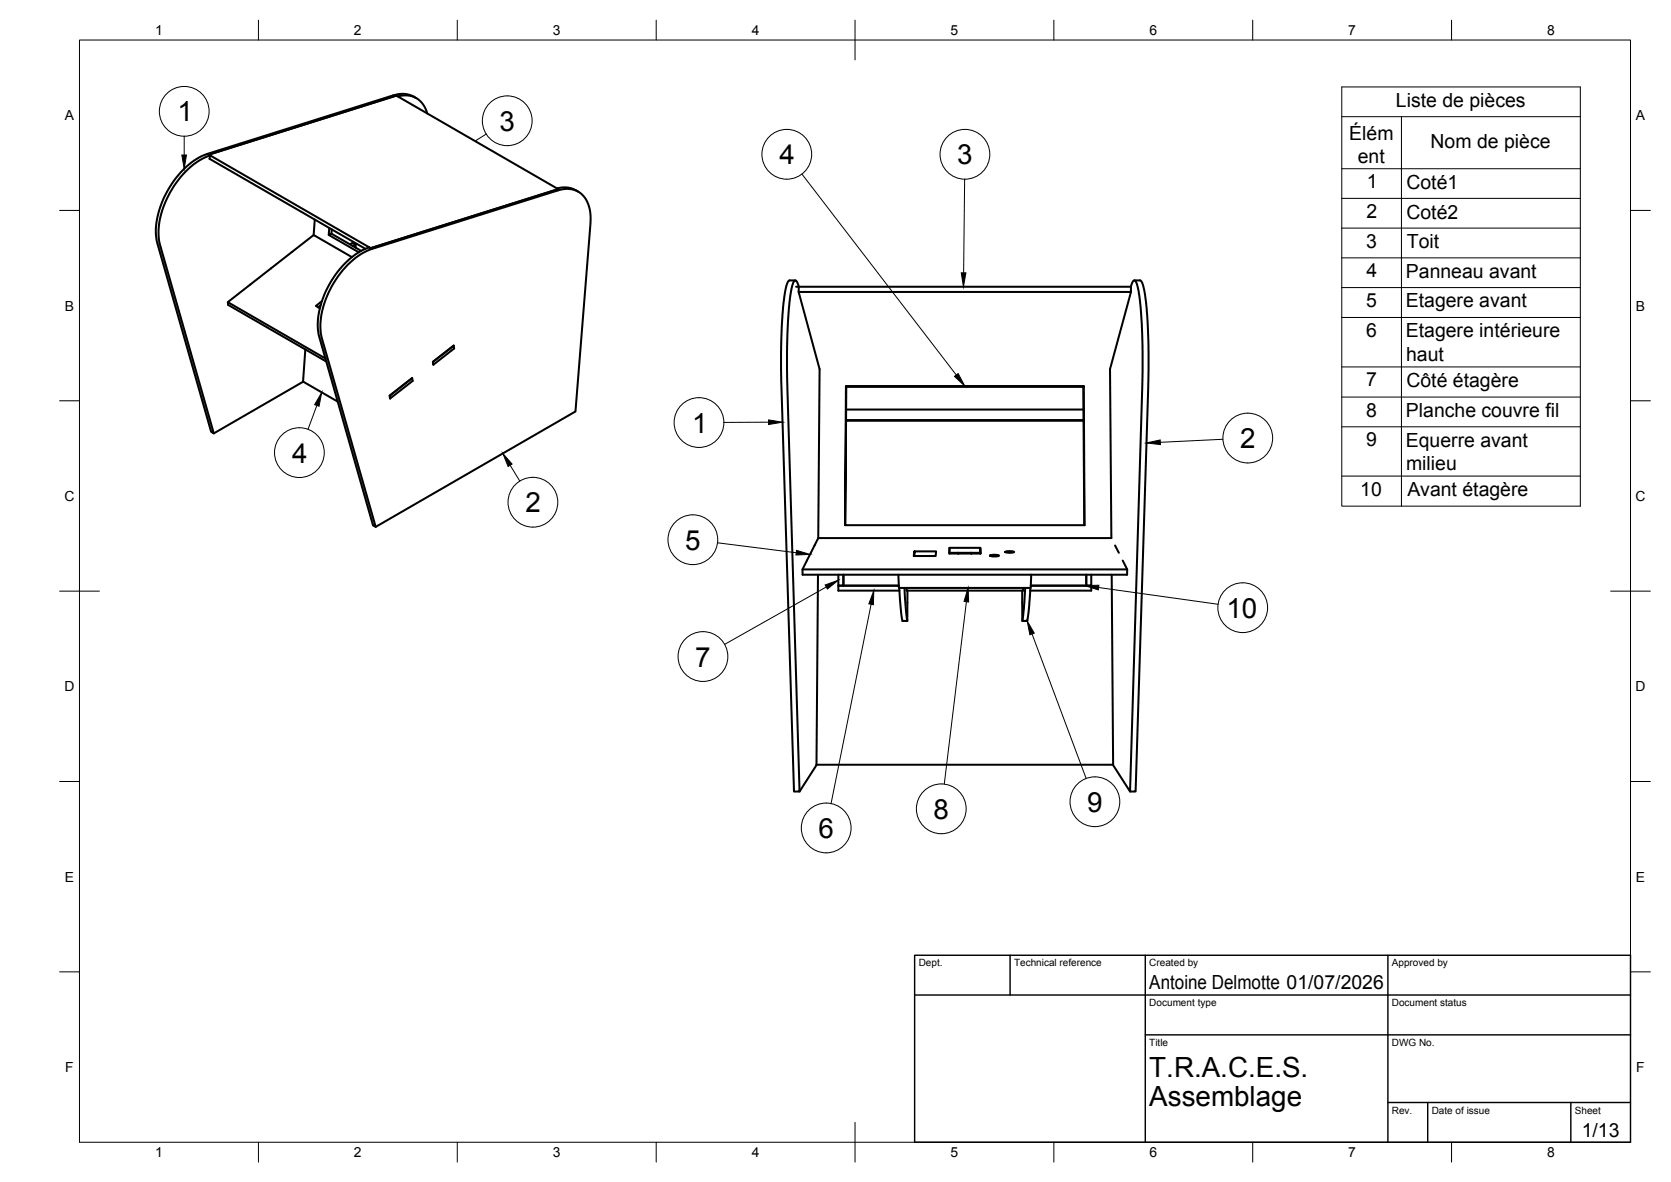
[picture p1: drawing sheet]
<svg xmlns="http://www.w3.org/2000/svg" width="420mm" height="297mm" viewBox="0 0 420 297" stroke-linecap="round" stroke-linejoin="round" font-family="sans-serif">
<!-- layer: Visible -->
<g fill="none" stroke="#000" stroke-width=".51">
<path d="M52.5 38.9l.3 .2-.1 .8 39.2 22.6M52.5 38.9l40.7 23.5 47.2-14.9M52.5 38.9l47.2-14.9 40.7 23.5M52.8 39.1h.1M99.7 24l-47.2 14.9M99.7 24v.1M100 24.2a5.7 5.7 0 0 1 7.4 4.3M104.7 24.7a6.3 6.3 0 0 0-5.8-.7l-46.8 14.7a20.9 20.9 0 0 0-11.2 11.8 17.2 17.2 0 0 0-1.3 10.7l13.5 47.3 .7 .4-13.5-47.3a19.5 19.5 0 0 1 3.4-14.8 18.6 18.6 0 0 1 9.1-7.7M79.1 55.2l-.2 3.9M82.7 59l7.5 4.4M82.8 57.3l-.1 1.7 .6-.3 7.5 4.3M83.4 57.6l-.1 1.1"/>
<path d="M140 47.3a6.3 6.3 0 0 1 5.4 .9M140.4 47.5l-47.2 14.9-.3-.2a20.2 20.2 0 0 0-11 11 17.6 17.6 0 0 0-1.6 11.5l13.5 47.3 .7 .4-13.5-47.3a19.4 19.4 0 0 1 3.5-14.8 18.7 18.7 0 0 1 9-7.7l46.8-14.7a5.8 5.8 0 0 1 8 4.7l.2 3.6-3.8 47.2-50.2 29M57.3 75.9l24.5 14.2M80.6 76.7l-.6 .5M80.9 75.7l-1.5 1.2 1 .6M88 61.4l.8-.4 .6 .3-.8 .5M88.5 64.6l-9.6-5.5-21.6 16.8 .1 .7 24.6 14.3M89.4 61.3v1M200 70.5h-1.5l-.3 .1-.3 .8-.5 2-.5 4.1-.3 4.8-.2 10.7 3.2 105.9h1.4l-3.1-105.7v-7.3l.4-7.4 .5-4.6 .7-3a.48 .48 0 0 1 .6-.4 .48 .48 0 0 1 .4 .5l.4 1.1-.1 1.3 5.3 19.4-.4 42.4M200.2 72.1h84.2M200.8 73.4h83.6M284.4 72.1v1.3l-5.3 19.4 .3 42.4h-73.7l-3.9 7.9v1.3h81.6v-1.3l-1.1-2.2"/>
<path d="M285.2 70.5h1.5l.3 .3 .5 1.3 .4 2 .7 8.2 .2 10.7-3.3 105.9h-1.4l3.2-105.3v-6.9l-.4-8.2-.6-5.2-.7-2.4a.48 .48 0 0 0-.5-.4 .48 .48 0 0 0-.4 .5l-.3 1.1M76.2 95.9l-22.4 13M76.8 87.8l-.6 8.1 8.7 5M103.6 95l-5.6 4.4 .1 .7-.1-.7 5.6-4.4 .2 .7-5.7 4.4M114.1 86.9l-5.3 4 .2 .7-.2-.7M114.1 86.9l.1 .7-5.2 4M114.1 86.9l-5.2 4M212.7 97h59.8M212.8 97.2h59.6l.1-.2 .2 35h-60.2l.2-35-.1 35M272.4 97.2l.2 34.8M212.7 105.7h59.8M212.7 105.6h59.8"/>
<path d="M212.7 102.9h59.7M229.9 138.6l-.2 1.1h5.6l.1-1.1h-5.5v1.1M238.7 137.7v1.4h7.8v-1.4v1.2h-7.8M240.9 138.9v.2v-.2M244.2 139.1v-.2v.2M246.5 137.7h-7.8v1.4M246.5 138.9v.2M248.9 139.6l.2-.1a3 3 0 0 1 2.1 .2h-.1a2.68 2.68 0 0 1-2.2-.1zM252.8 138.7l.1-.1a3 3 0 0 1 2.1 .2h-.1a3 3 0 0 1-2.1-.1zM280.4 137.1l.9 1.8M201.8 143.1h81.6M205.7 144.4l-.4 47.8h74.6l-.4-47.8"/>
<path d="M210.8 144.4v2.8h1.3v-2.8v2.8M225.9 144.4l.1 3.4h33.2l.1-3.4M226 147.2h-15.2v1.2h15.3M226.1 147.8l.5 6.1 .3 2.1h1.2l-.7-8.2M228 147.8v.6h29.2v-.6M228.2 148.4l-.1 7.6h-1.2M257 148.4v7.6h1.3M257.8 147.8l-.8 8.2h1.3l.8-8.2M259.2 147.2h15.2v1.2h-15.4M274.4 144.4v2.8h-1.3v-2.8v2.8M205.4 192.2l-4.4 6.7M279.8 192.2l4.3 6.7"/>
</g>
<!-- layer: BORDER -->
<g fill="none" stroke="#000" stroke-width=".25">
<path d="M20 10.1h390v276.9h-390zM65 5.1v5M115 5.1v5M165 5.1v5M215 5.1v10M265 5.1v5M315 5.1v5M365 5.1v5M15 52.9h5M410 52.9h5M15 100.7h5M410 100.7h5"/>
<path d="M15 148.6h10M405 148.6h10M15 196.4h5M410 196.4h5M15 244.2h5M410 244.2h5M65 287v5M115 287v5M165 287v5M215 282.1v9.9M265 287v5M315 287v5"/>
<path d="M365 287v5"/>
</g>
<!-- layer: TITLEBLOCK -->
<path d="M230 240.1h180v46.9h-180zM230 250h180M254 240.1v9.9M288 240.1v46.9M349 240.1v46.9M288 260.1h122M349 277.1h61M359 277.1v9.9M395 277.1v9.9" fill="none" stroke="#000" stroke-width=".36"/>
<!-- layer: Parts Lists -->
<g fill="none" stroke="#000" stroke-width=".25">
<path d="M337.4 21.9h60v105.3h-60zM337.4 29.3h60M352.4 29.3v97.9M337.4 42.4h60M337.4 49.9h60M337.4 57.3h60M337.4 64.8h60M337.4 72.3h60M337.4 79.8h60M337.4 92.2h60M337.4 99.8h60M337.4 107.3h60"/>
<path d="M337.4 119.6h60"/>
</g>
<!-- layer: Balloons -->
<g fill="none" stroke="#000" stroke-width=".25">
<circle cx="46.3" cy="28" r="6.3"/>
<circle cx="127.5" cy="30.4" r="6.3"/>
<circle cx="197.8" cy="38.8" r="6.3"/>
<circle cx="242.6" cy="38.8" r="6.3"/>
<circle cx="75.3" cy="113.7" r="6.3"/>
<circle cx="175.8" cy="106.2" r="6.3"/>
<circle cx="313.7" cy="110.1" r="6.3"/>
<circle cx="134" cy="126.2" r="6.3"/>
<circle cx="174.2" cy="135.6" r="6.3"/>
<circle cx="312.5" cy="152.7" r="6.3"/>
<circle cx="176.8" cy="165" r="6.3"/>
<circle cx="207.7" cy="208.1" r="6.3"/>
<circle cx="236.7" cy="203.3" r="6.3"/>
<circle cx="275.3" cy="201.5" r="6.3"/>
</g>
<!-- layer: 0 -->
<g fill="#000" stroke="#000" stroke-width=".25">
<path d="M45.7 39h1.2l-.6 3.4zM241.7 68.6h1.2l-.6 3.5zM240 94.6l.9-.7 1.7 3.1zM80.9 98.6l-.7 3.5-1.1-.4zM126.4 113.9l2.4 2.7-1 .6zM193.3 105.5l3.5 .6-3.5 .6zM288.2 111.3l3.5-.7 .1 1.1zM200.3 138.3l3.4 1-3.6 .2zM207.5 147l3.3-1.2-2.8 2.2zM219.7 148.4l-.1 3.6-1.1-.2zM243.4 147.8l.2 3.5-1.2-.2zM258.3 156l1.8 3.1-1.1 .4z"/>
<path d="M272.8 147.2l3.5-.1-.2 1.1z"/>
</g>
<g fill="none" stroke="#000" stroke-width=".25">
<path d="M46.3 34.2v4.8M122.3 33.7l-2.9 1.8M201.6 43.7l38.9 50.5M242.5 45l-.2 23.6M79.7 101.9l-2.3 6M128.3 116.9l2.4 4M193.3 106.1l-11.3 .1M307.5 110.4l-15.8 .8M180.4 136.4l19.8 2.5M207.8 147.5l-25.6 14.4M219 151.9l-10 50.1M243 151.2l-5.6 45.9"/>
<path d="M259.5 159.3l13.6 36.4M276.2 147.6l30.1 4.3"/>
</g>
<g font-size="7">
<text x="44.6" y="30.5">1</text>
<text x="125.6" y="32.8">3</text>
<text x="196" y="41.3">4</text>
<text x="240.7" y="41.3">3</text>
<text x="174.1" y="108.7">1</text>
<text x="311.9" y="112.6">2</text>
<text x="73.4" y="116.3">4</text>
<text x="132.1" y="128.7">2</text>
<text x="172.3" y="138.1">5</text>
<text x="308.4" y="155.2">10</text>
<text x="174.8" y="167.5">7</text>
<text x="273.4" y="204">9</text>
<text x="234.7" y="205.7">8</text>
<text x="205.8" y="210.6">6</text>
<text x="289" y="270.6">T.R.A.C.E.S.</text>
<text x="289" y="278.1">Assemblage</text>
</g>
<g font-size="4.9">
<text x="351" y="26.9">Liste de pièces</text>
<text x="339.3" y="35.1">Élém</text>
<text x="341.4" y="40.9">ent</text>
<text x="359.7" y="37.1">Nom de pièce</text>
<text x="343.7" y="47.3">1</text>
<text x="353.6" y="47.5">Coté1</text>
<text x="343.6" y="54.8">2</text>
<text x="353.6" y="54.9">Coté2</text>
<text x="343.5" y="62.2">3</text>
<text x="353.8" y="62.3">Toit</text>
<text x="343.6" y="69.7">4</text>
<text x="353.5" y="69.8">Panneau avant</text>
<text x="343.5" y="77.2">5</text>
<text x="353.5" y="77.3">Etagere avant</text>
<text x="343.5" y="84.7">6</text>
<text x="353.5" y="84.8">Etagere intérieure</text>
<text x="353.5" y="90.6">haut</text>
<text x="343.5" y="97.1">7</text>
<text x="353.6" y="97.3">Côté étagère</text>
<text x="343.5" y="104.7">8</text>
<text x="353.5" y="104.8">Planche couvre fil</text>
<text x="343.5" y="112.2">9</text>
<text x="353.5" y="112.3">Equerre avant</text>
<text x="353.5" y="118.1">milieu</text>
<text x="342" y="124.6">10</text>
<text x="353.9" y="124.7">Avant étagère</text>
<text x="289" y="248.5">Antoine Delmotte 01/07/2026</text>
<text x="397.7" y="285.7">1/13</text>
</g>
<g font-size="3.5">
<text x="39" y="8.8">1</text>
<text x="89" y="8.8">2</text>
<text x="139" y="8.8">3</text>
<text x="189" y="8.8">4</text>
<text x="239" y="8.8">5</text>
<text x="289" y="8.8">6</text>
<text x="339" y="8.8">7</text>
<text x="389" y="8.8">8</text>
<text x="16.3" y="30.2">A</text>
<text x="411.3" y="30.2">A</text>
<text x="16.3" y="78">B</text>
<text x="411.3" y="78">B</text>
<text x="16.2" y="125.9">C</text>
<text x="411.2" y="125.9">C</text>
<text x="16.2" y="173.7">D</text>
<text x="411.2" y="173.7">D</text>
<text x="16.3" y="221.6">E</text>
<text x="411.3" y="221.6">E</text>
<text x="16.4" y="269.4">F</text>
<text x="411.4" y="269.4">F</text>
<text x="39" y="290.8">1</text>
<text x="89" y="290.8">2</text>
<text x="139" y="290.8">3</text>
<text x="189" y="290.8">4</text>
<text x="239" y="290.8">5</text>
<text x="289" y="290.8">6</text>
<text x="339" y="290.8">7</text>
<text x="389" y="290.8">8</text>
</g>
<g font-size="2.5">
<text x="231" y="242.9">Dept.</text>
<text x="255" y="242.9">Technical reference</text>
<text x="289" y="242.9">Created by</text>
<text x="350" y="242.9">Approved by</text>
<text x="289" y="252.8">Document type</text>
<text x="350" y="252.8">Document status</text>
<text x="289" y="262.9">Title</text>
<text x="350" y="262.9">DWG No.</text>
<text x="350" y="279.9">Rev.</text>
<text x="360" y="279.9">Date of issue</text>
<text x="396" y="279.9">Sheet</text>
</g>
</svg>
